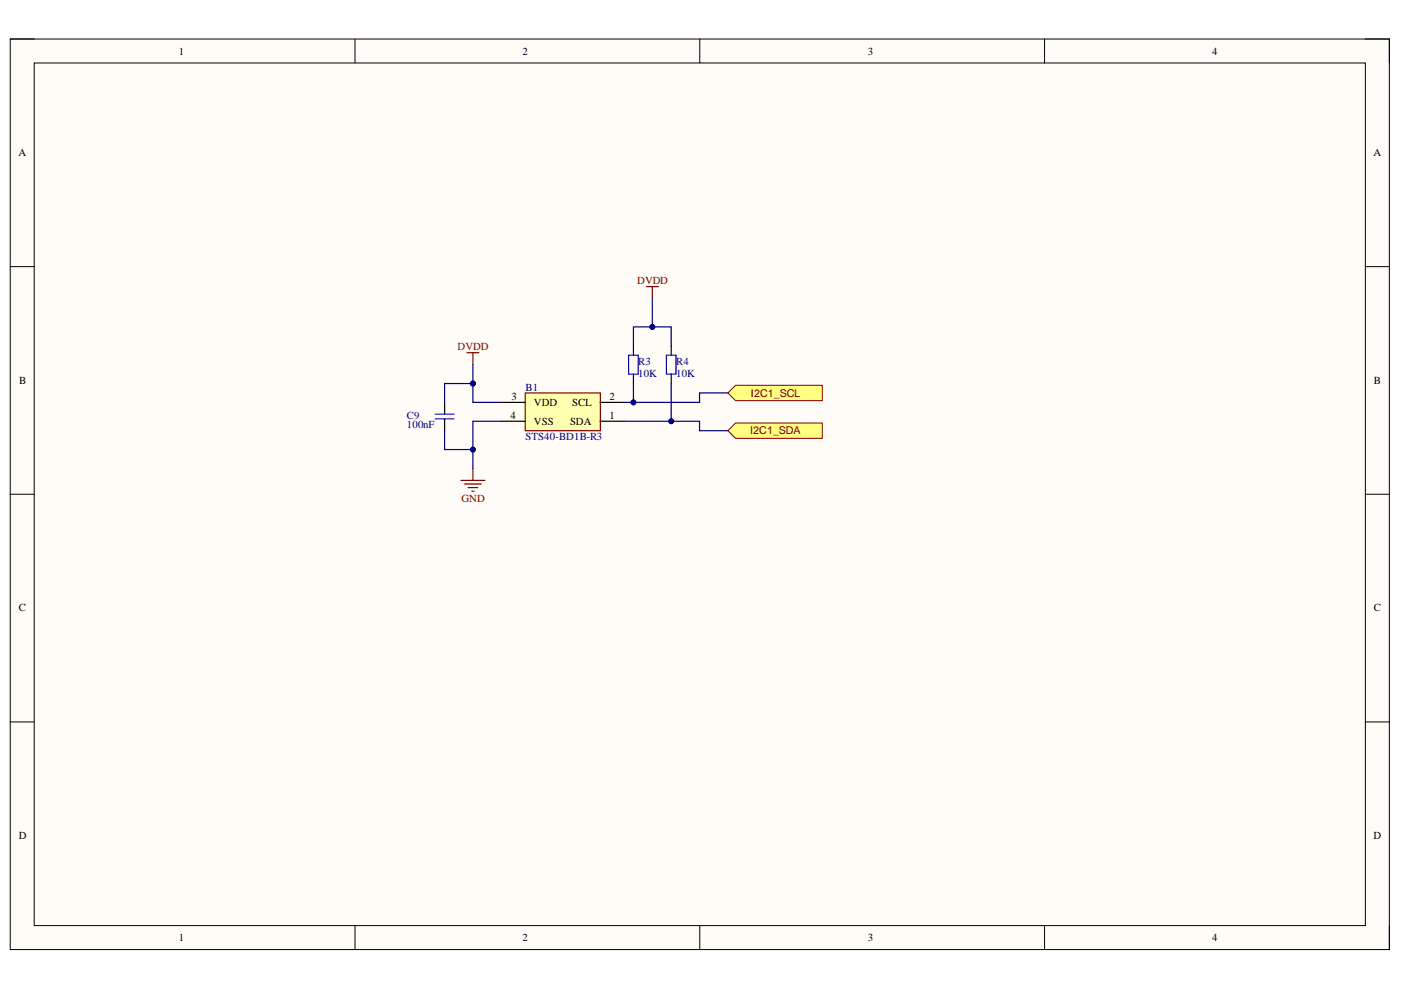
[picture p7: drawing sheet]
<svg xmlns="http://www.w3.org/2000/svg" width="297mm" height="210mm" viewBox="0 0 297 210" stroke-linecap="round" stroke-linejoin="round" font-family="sans-serif">
<path d="M2.2 8.3h292.4v193h-292.4z" fill-rule="evenodd" fill="#fffcf8"/>
<path d="M2.2 8.3h292.4v193h-292.4z" fill="none" stroke="#000" stroke-width=".21"/>
<path d="M7.3 13.4h282.2v182.8h-282.2z" fill-rule="evenodd" fill="#fffcf8"/>
<g fill="none" stroke="#000" stroke-width=".21">
<path d="M2.2 8.3h5.1M7.3 13.4h282.2v182.8h-282.2zM75.3 8.3v5M148.4 8.3v5M221.5 8.3v5.1M289.5 8.3h5.1v5.1M2.2 56.5h5.1M289.5 56.5h5.1M2.2 104.8h5.1M289.5 104.8h5.1M2.2 153.1h5.1M289.5 153.1h5.1"/>
<path d="M75.3 196.2v5.1M148.4 196.2v5.1M221.5 196.2v5.1M294.6 196.2v5.1"/>
</g>
<path d="M111.4 83.3h15.9v8h-15.9z" fill-rule="evenodd" fill="#ffffb0"/>
<path d="M99 74.8h2.5M100.3 74.8v2.5M100.3 99.3v2.6M111.4 83.3h15.9v8h-15.9zM97.7 101.9h5.1M98.5 102.6h3.5M99.3 103.4h2M100 104.1h.5" fill="none" stroke="#800000" stroke-width=".25"/>
<path d="M94.3 85.3v2.5M94.3 88.8v2.5M106.3 89.3h5.1M106.3 85.3h5.1M127.2 89.3h5.1M127.2 85.3h5.1" fill="none" stroke="#000" stroke-width=".25"/>
<path d="M92.3 87.8h4M92.3 88.8h4" fill="none" stroke="#00f" stroke-width=".25"/>
<path d="M154.3 91.3l1.7-1.6h18.3v3.2h-18.3z" fill-rule="evenodd" fill="#ffff80"/>
<path d="M154.3 91.3l1.7-1.6h18.3v3.2h-18.3z" fill="none" stroke="#800000" stroke-width=".21"/>
<path d="M154.3 83.3l1.7-1.6h18.3v3.2h-18.3z" fill-rule="evenodd" fill="#ffff80"/>
<path d="M154.3 83.3l1.7-1.6h18.3v3.2h-18.3z" fill="none" stroke="#800000" stroke-width=".21"/>
<path d="M134.3 73.3v2M134.3 79.3v2M142.3 73.3v2M142.3 79.3v2" fill="none" stroke="#000" stroke-width=".25"/>
<path d="M133.3 75.3h2v4h-2zM141.3 75.3h2v4h-2z" fill="none" stroke="#00f" stroke-width=".25"/>
<path d="M154.3 83.3h-6v2h-14" fill="none" stroke="#000080" stroke-width=".25"/>
<circle cx="134.3" cy="85.3" r=".51" fill="#000080"/>
<circle cx="134.3" cy="85.3" r=".51" fill="none" stroke="#000080" stroke-width=".21"/>
<path d="M134.3 81.3v4h-2" fill="none" stroke="#000080" stroke-width=".25"/>
<circle cx="134.3" cy="85.3" r=".51" fill="#000080"/>
<circle cx="134.3" cy="85.3" r=".51" fill="none" stroke="#000080" stroke-width=".21"/>
<path d="M142.3 81.3v8" fill="none" stroke="#000080" stroke-width=".25"/>
<circle cx="142.3" cy="89.3" r=".51" fill="#000080"/>
<circle cx="142.3" cy="89.3" r=".51" fill="none" stroke="#000080" stroke-width=".21"/>
<path d="M137 60.8h2.6M138.3 60.8v2.5" fill="none" stroke="#800000" stroke-width=".25"/>
<path d="M134.3 73.3v-4h8v4" fill="none" stroke="#000080" stroke-width=".25"/>
<circle cx="138.3" cy="69.3" r=".51" fill="#000080"/>
<circle cx="138.3" cy="69.3" r=".51" fill="none" stroke="#000080" stroke-width=".21"/>
<path d="M138.3 63.3v6" fill="none" stroke="#000080" stroke-width=".25"/>
<circle cx="138.3" cy="69.3" r=".51" fill="#000080"/>
<circle cx="138.3" cy="69.3" r=".51" fill="none" stroke="#000080" stroke-width=".21"/>
<path d="M132.3 89.3h16v2h6" fill="none" stroke="#000080" stroke-width=".25"/>
<circle cx="142.3" cy="89.3" r=".51" fill="#000080"/>
<circle cx="142.3" cy="89.3" r=".51" fill="none" stroke="#000080" stroke-width=".21"/>
<path d="M100.3 77.3v4" fill="none" stroke="#000080" stroke-width=".25"/>
<circle cx="100.3" cy="81.3" r=".51" fill="#000080"/>
<circle cx="100.3" cy="81.3" r=".51" fill="none" stroke="#000080" stroke-width=".21"/>
<path d="M100.3 81.3h-6v4" fill="none" stroke="#000080" stroke-width=".25"/>
<circle cx="100.3" cy="81.3" r=".51" fill="#000080"/>
<circle cx="100.3" cy="81.3" r=".51" fill="none" stroke="#000080" stroke-width=".21"/>
<path d="M100.3 81.3v4h6" fill="none" stroke="#000080" stroke-width=".25"/>
<circle cx="100.3" cy="81.3" r=".51" fill="#000080"/>
<circle cx="100.3" cy="81.3" r=".51" fill="none" stroke="#000080" stroke-width=".21"/>
<path d="M106.3 89.3h-6v6h-6v-4" fill="none" stroke="#000080" stroke-width=".25"/>
<circle cx="100.3" cy="95.3" r=".51" fill="#000080"/>
<circle cx="100.3" cy="95.3" r=".51" fill="none" stroke="#000080" stroke-width=".21"/>
<path d="M100.3 95.3v4" fill="none" stroke="#000080" stroke-width=".25"/>
<circle cx="100.3" cy="95.3" r=".51" fill="#000080"/>
<circle cx="100.3" cy="95.3" r=".51" fill="none" stroke="#000080" stroke-width=".21"/>
<g font-size="2.3">
<text x="37.9" y="11.6">1</text>
<text x="110.8" y="11.6">2</text>
<text x="184" y="11.6">3</text>
<text x="257" y="11.6">4</text>
<text x="3.9" y="33.1">A</text>
<text x="291.2" y="33.1">A</text>
<text x="4.1" y="81.4">B</text>
<text x="291.3" y="81.4">B</text>
<text x="108.3" y="88.8">4</text>
<text x="108.4" y="84.8">3</text>
<text x="113.2" y="86">VDD</text>
<text x="121.3" y="86">SCL</text>
<text x="129.2" y="88.8">1</text>
<text x="129.2" y="84.8">2</text>
<text x="113.2" y="90.1">VSS</text>
<text x="120.9" y="90.1">SDA</text>
<text x="4" y="129.6">C</text>
<text x="291.3" y="129.6">C</text>
<text x="4" y="177.9">D</text>
<text x="291.2" y="177.9">D</text>
<text x="37.9" y="199.5">1</text>
<text x="110.8" y="199.5">2</text>
<text x="184" y="199.5">3</text>
<text x="257" y="199.5">4</text>
</g>
<g font-size="2.3" fill="#800000">
<text x="135.1" y="60.3">DVDD</text>
<text x="97" y="74.3">DVDD</text>
<text x="159.2" y="84.1">I2C1_SCL</text>
<text x="159" y="92">I2C1_SDA</text>
<text x="97.9" y="106.4">GND</text>
</g>
<g font-size="2.3" fill="#000080">
<text x="135.3" y="77.3">R3</text>
<text x="143.4" y="77.3">R4</text>
<text x="111.4" y="82.8">B1</text>
<text x="135.3" y="79.9">10K</text>
<text x="143.4" y="79.9">10K</text>
<text x="86.3" y="88.8">C9</text>
<text x="86.3" y="90.8">100nF</text>
<text x="111.4" y="93.3">STS40-BD1B-R3</text>
</g>
</svg>
